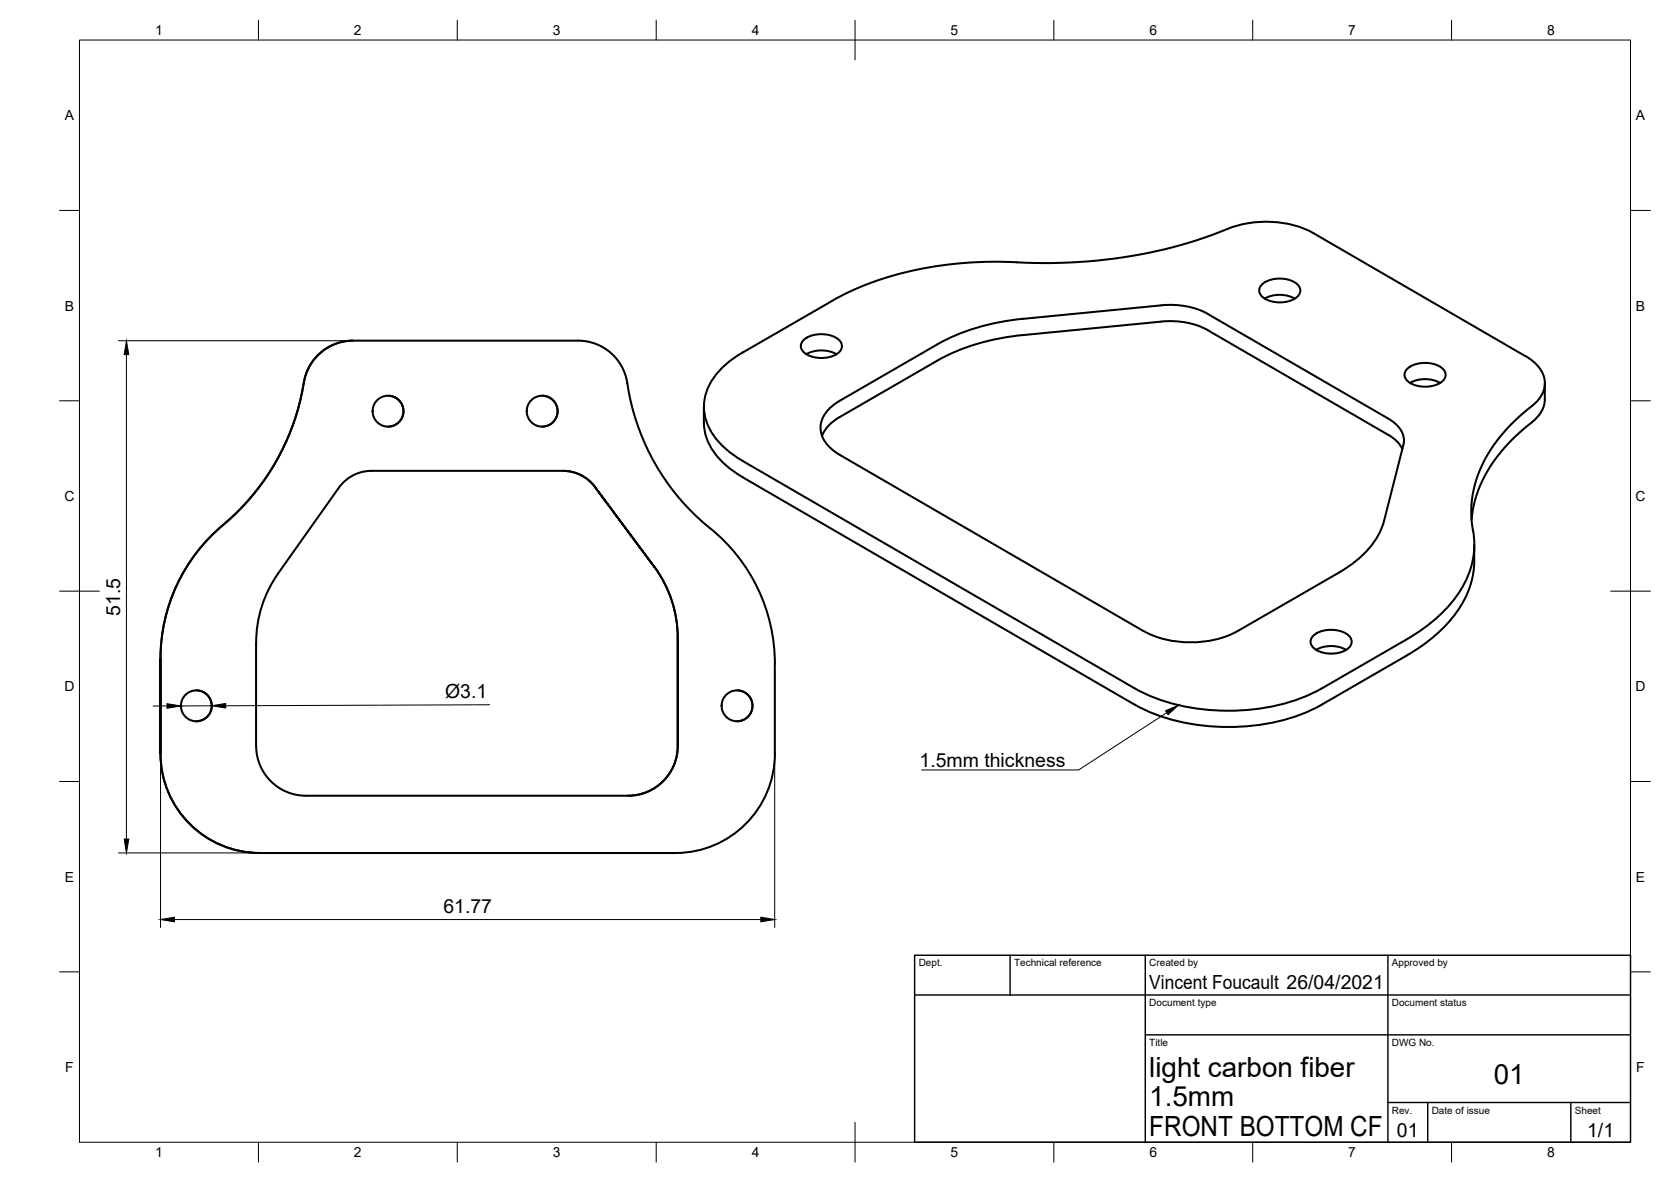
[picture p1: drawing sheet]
<svg xmlns="http://www.w3.org/2000/svg" width="420mm" height="297mm" viewBox="0 0 420 297" stroke-linecap="round" stroke-linejoin="round" font-family="sans-serif">
<!-- layer: Visible -->
<g fill="none" stroke="#000" stroke-width=".51">
<path d="M308.6 57.5a124.9 124.9 0 0 1-55.4 8.3 87.5 87.5 0 0 0-42.2 8.8l-24.2 14a18.4 18.4 0 0 0-9.4 10.6 12.9 12.9 0 0 0 4.4 13l3.1 2.5 1.9 1.1 98.4 57.1a51.4 51.4 0 0 0 32.8 5 43.3 43.3 0 0 0 14.4-4.9l21.2-12.3M308.6 57.5a26.4 26.4 0 0 1 21.6 1.1M330.2 58.6l53.3 30.9M292 76.7l-34.7 3.4M292 76.7a20.1 20.1 0 0 1 11.7 2.2l45.4 26.3a6.2 6.2 0 0 1 3.8 6.6l-4.9 19.1a21.4 21.4 0 0 1-9.9 12.1l-27 15.6M317.5 71.3a7.6 7.6 0 0 1 8.6 .1 2.15 2.15 0 0 1-.7 3.7 7.8 7.8 0 0 1-7.9-.5 2.02 2.02 0 0 1 0-3.3zM318 75a8 8 0 0 1 7.6 0M88.7 85.6h56.7a12.5 12.5 0 0 1 12.3 10.7 58 58 0 0 0 22.4 37.7 43.8 43.8 0 0 1 14.7 32.8M88.7 85.6a12.5 12.5 0 0 0-12.3 10.5 58.9 58.9 0 0 1-20.4 35.9M88.8 85.6a12.5 12.5 0 0 0-12.4 10.5 59.1 59.1 0 0 1-20.4 35.9M97.6 99.4a3.9 3.9 0 0 1 3.9 3.9 3.9 3.9 0 0 1-3.9 3.9M136.3 99.4a3.9 3.9 0 0 1 3.9 3.9 3.9 3.9 0 0 1-3.9 3.9"/>
<path d="M202.2 85.3a7.6 7.6 0 0 1 8.7 0 2.15 2.15 0 0 1-.7 3.8 7.8 7.8 0 0 1-8-.5 2.02 2.02 0 0 1 0-3.3zM202.8 89a8 8 0 0 1 7.5 0M235.7 86.5l-24.5 14.2a8.5 8.5 0 0 0-4.9 6.8 8.1 8.1 0 0 0 4.9 6.8l76.3 44.3M235.7 90.6l-24.5 14.2M257.3 80.1a54.6 54.6 0 0 0-21.6 6.4M257.3 84.2a54.6 54.6 0 0 0-21.6 6.4M292 80.8l-34.7 3.4M292 80.8a20.1 20.1 0 0 1 11.7 2.2l45.4 26.3 2.4 1.9 1.1 1.7M354 92.5a7.6 7.6 0 0 1 8.6 0 2.15 2.15 0 0 1-.6 3.8 7.8 7.8 0 0 1-8-.5 2.02 2.02 0 0 1 0-3.3zM354.5 96.2a8 8 0 0 1 7.6 0M383.6 89.5a8.7 8.7 0 0 1 4.8 6.6 7.3 7.3 0 0 1-3.3 6 38.4 38.4 0 0 0-14.3 19.8 27.3 27.3 0 0 0-.2 13 23 23 0 0 1-7.1 18.2 43.8 43.8 0 0 1-9.9 7.6M388.4 96.3v4.1a7.5 7.5 0 0 1-3.3 5.8 38.6 38.6 0 0 0-14.2 19.4l-.9 5"/>
<path d="M177 102.2v4.1M177 106.3a14.5 14.5 0 0 0 5.9 10.9l3.9 2.7 98.4 57.1a51.5 51.5 0 0 0 32.8 5 43.3 43.3 0 0 0 14.4-4.9l21.2-12.3a34.9 34.9 0 0 0 15.5-16.1 24.9 24.9 0 0 0 1.6-11.8M211.2 104.8a9.8 9.8 0 0 0-4.5 4.7M56 132a43.7 43.7 0 0 0-15.6 33.5 43.8 43.8 0 0 1 15.7-33.5M149.6 122.4l14.9 20-14.9-20M149.6 122.4a10 10 0 0 0-8-4.1h-48.2a10 10 0 0 0-8.2 4.2l-15.3 21.6M69.9 144.1a30 30 0 0 0-5.5 17.4M164.5 142.4a30 30 0 0 1 5.9 17.9M287.6 158.6a26 26 0 0 0 23.5 0M330.4 159.6a7.6 7.6 0 0 1 8.6 0 2.15 2.15 0 0 1-.6 3.8 7.8 7.8 0 0 1-8-.5 2.02 2.02 0 0 1 0-3.3zM40.3 165.6v23.8v-23.8M49.4 173.5a3.9 3.9 0 0 1 3.8 3.9 3.9 3.9 0 0 1-3.8 3.9"/>
<path d="M64.4 161.5v26M170.4 160.3v27.2v-27.2M185.3 173.5a3.9 3.9 0 0 1 3.9 3.9 3.9 3.9 0 0 1-3.9 3.9M194.8 166.8v22.6M330.9 163.3a8 8 0 0 1 7.6 0M40.4 189.4a25 25 0 0 0 25 25 25 25 0 0 1-25-25zM64.4 187.5a12.5 12.5 0 0 0 12.5 12.5h81a12.5 12.5 0 0 0 12.5-12.5M194.8 189.4a25 25 0 0 1-25 25h-104.5"/>
<circle cx="97.6" cy="103.3" r="3.9"/>
<circle cx="136.3" cy="103.3" r="3.9"/>
<circle cx="49.4" cy="177.4" r="3.9"/>
<circle cx="185.3" cy="177.4" r="3.9"/>
</g>
<!-- layer: Border -->
<g fill="none" stroke="#000" stroke-width=".25">
<path d="M20 10.1h390v276.9h-390zM65 5.1v5M115 5.1v5M165 5.1v5M215 5.1v10M265 5.1v5M315 5.1v5M365 5.1v5M15 52.9h5M410 52.9h5M15 100.7h5M410 100.7h5"/>
<path d="M15 148.6h10M405 148.6h10M15 196.4h5M410 196.4h5M15 244.2h5M410 244.2h5M65 287v5M115 287v5M165 287v5M215 282.1v9.9M265 287v5M315 287v5"/>
<path d="M365 287v5"/>
</g>
<!-- layer: TitleBlock -->
<path d="M230 240.1h180v46.9h-180zM230 250h180M254 240.1v9.9M288 240.1v46.9M349 240.1v46.9M288 260.1h122M349 277.1h61M359 277.1v9.9M395 277.1v9.9" fill="none" stroke="#000" stroke-width=".36"/>
<!-- layer: Annotations -->
<path d="M293.1 178.6l3.2-1.4-2.6 2.4z" fill="#000" stroke="#000" stroke-width=".25"/>
<path d="M293.4 179.1l-22.2 14.4h-39.4" fill="none" stroke="#000" stroke-width=".25"/>
<!-- layer: Dimensions -->
<path d="M29.8 85.6h57M31.8 89.1v121.7M42 177.4h-3.5M53.2 177.4h-7.7M123.1 177.1l-66.4 .3M194.8 168.8v64.3M40.4 191.4v41.7M29.8 214.3h33.6M43.9 231.1h147.4" fill="none" stroke="#000" stroke-width=".25"/>
<path d="M31.8 85.6l.6 3.5h-1.2zM42 176.8l3.5 .6-3.5 .6zM53.2 177.4l3.5-.6v1.1zM31.2 210.8h1.2l-.6 3.5zM40.4 231.1l3.5-.6v1.2zM191.3 230.5l3.5 .6-3.5 .6z" fill="#000" stroke="#000" stroke-width=".25"/>
<g font-size="7">
<text x="289" y="270.6">light carbon fiber</text>
<text x="375.6" y="272.3">01</text>
<text x="289" y="278.1">1.5mm</text>
<text x="289" y="285.5">FRONT BOTTOM CF</text>
</g>
<g font-size="4.9">
<text x="30.2" y="154.7" transform="rotate(-90 30.2 154.7)">51.5</text>
<text x="111.9" y="175.5">Ø3.1</text>
<text x="231.2" y="192.8">1.5mm thickness</text>
<text x="111.5" y="229.5">61.77</text>
<text x="289" y="248.5">Vincent Foucault 26/04/2021</text>
<text x="351.3" y="285.7">01</text>
<text x="399.1" y="285.7">1/1</text>
</g>
<g font-size="3.5">
<text x="39" y="8.8">1</text>
<text x="89" y="8.8">2</text>
<text x="139" y="8.8">3</text>
<text x="189" y="8.8">4</text>
<text x="239" y="8.8">5</text>
<text x="289" y="8.8">6</text>
<text x="339" y="8.8">7</text>
<text x="389" y="8.8">8</text>
<text x="16.3" y="30.2">A</text>
<text x="411.3" y="30.2">A</text>
<text x="16.3" y="78">B</text>
<text x="411.3" y="78">B</text>
<text x="16.2" y="125.9">C</text>
<text x="411.2" y="125.9">C</text>
<text x="16.2" y="173.7">D</text>
<text x="411.2" y="173.7">D</text>
<text x="16.3" y="221.6">E</text>
<text x="411.3" y="221.6">E</text>
<text x="16.4" y="269.4">F</text>
<text x="411.4" y="269.4">F</text>
<text x="39" y="290.8">1</text>
<text x="89" y="290.8">2</text>
<text x="139" y="290.8">3</text>
<text x="189" y="290.8">4</text>
<text x="239" y="290.8">5</text>
<text x="289" y="290.8">6</text>
<text x="339" y="290.8">7</text>
<text x="389" y="290.8">8</text>
</g>
<g font-size="2.5">
<text x="231" y="242.9">Dept.</text>
<text x="255" y="242.9">Technical reference</text>
<text x="289" y="242.9">Created by</text>
<text x="350" y="242.9">Approved by</text>
<text x="289" y="252.8">Document type</text>
<text x="350" y="252.8">Document status</text>
<text x="289" y="262.9">Title</text>
<text x="350" y="262.9">DWG No.</text>
<text x="350" y="279.9">Rev.</text>
<text x="360" y="279.9">Date of issue</text>
<text x="396" y="279.9">Sheet</text>
</g>
</svg>
